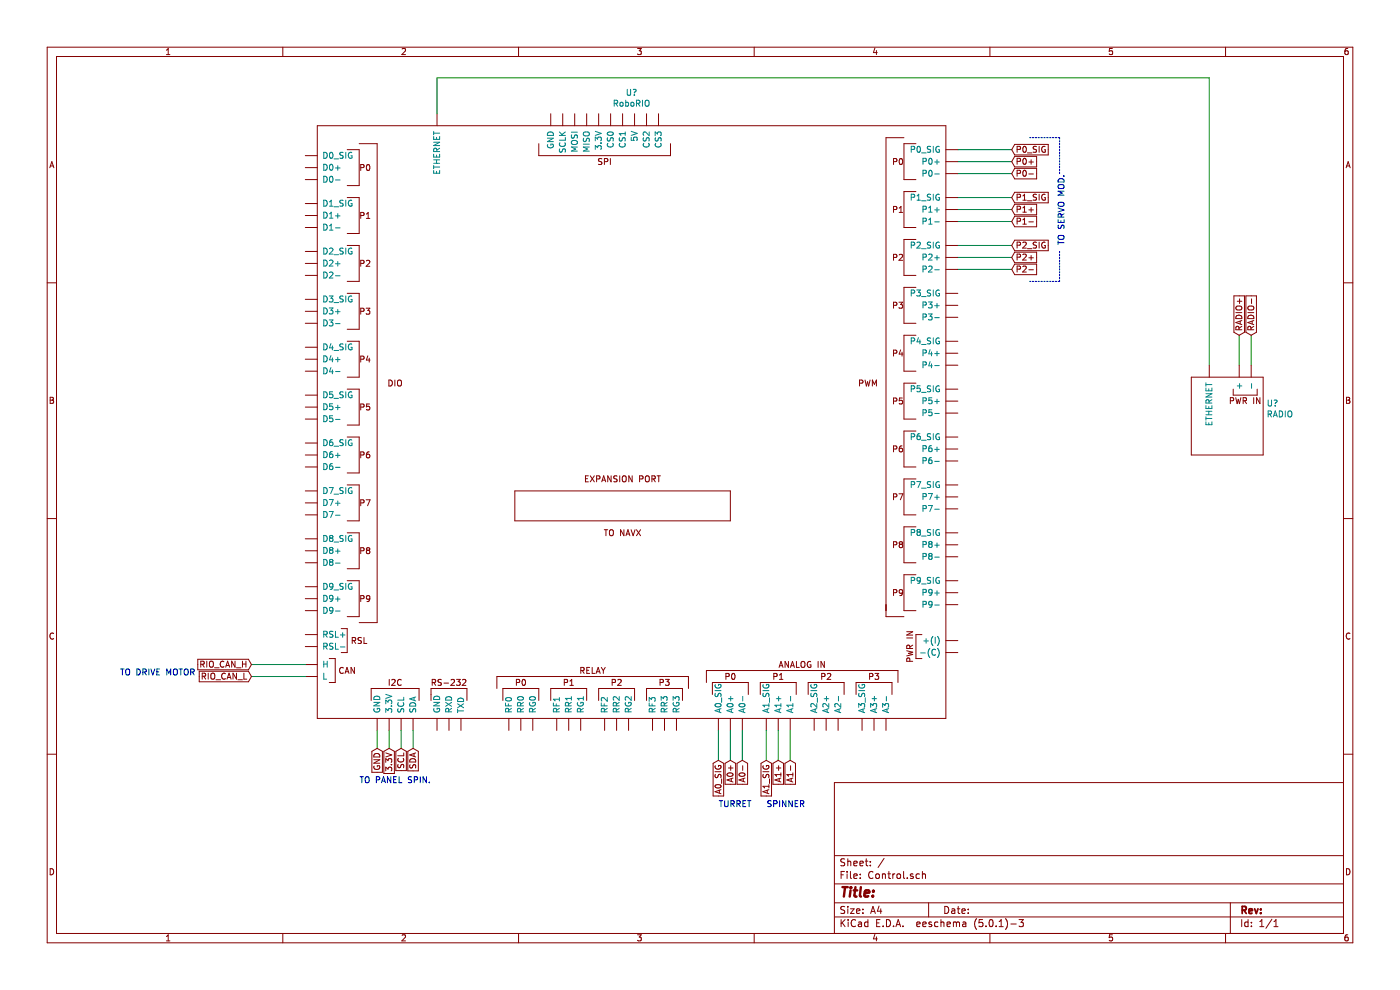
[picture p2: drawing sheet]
EESchema Schematic File Version 4
LIBS:Control-cache
EELAYER 26 0
EELAYER END
$Descr A4 11693 8268
encoding utf-8
Sheet 1 1
Title ""
Date ""
Rev ""
Comp ""
Comment1 ""
Comment2 ""
Comment3 ""
Comment4 ""
$EndDescr
$Comp
L Robot_Parts:RoboRIO U?
U 1 1
P 5200 3350
F 0 "U?" H 5275 5928 50  0000 C CNN
F 1 "RoboRIO" H 5275 5837 50  0000 C CNN
F 2 "" H 5200 4500 50  0001 C CNN
F 3 "" H 5200 4500 50  0001 C CNN
	1    5200 3350
	1    0    0    -1  
$EndComp
Wire Wire Line
	6000 6100 6000 6350
Wire Wire Line
	6100 6100 6100 6350
Wire Wire Line
	6200 6100 6200 6350
Wire Wire Line
	8000 1250 8450 1250
Wire Wire Line
	8000 1350 8450 1350
Wire Wire Line
	8000 1450 8450 1450
Text GLabel 8450 1250 2    50   Input ~ 0
P0_SIG
Text GLabel 8450 1350 2    50   Input ~ 0
P0+
Text GLabel 8450 1450 2    50   Input ~ 0
P0-
Text Notes 8900 2050 1    50   ~ 0
TO SERVO MOD.\n
Wire Wire Line
	3150 6100 3150 6250
Wire Wire Line
	3250 6100 3250 6250
Wire Wire Line
	3350 6100 3350 6250
Wire Wire Line
	3450 6100 3450 6250
Text GLabel 3150 6250 3    50   Input ~ 0
GND
Text GLabel 3250 6250 3    50   Input ~ 0
3.3V
Text GLabel 3350 6250 3    50   Input ~ 0
SCL
Text GLabel 3450 6250 3    50   Input ~ 0
SDA
Text Notes 3000 6550 0    50   ~ 0
TO PANEL SPIN.\n
Text GLabel 6100 6350 3    50   Input ~ 0
A0+
Text GLabel 6200 6350 3    50   Input ~ 0
A0-
Text GLabel 6000 6350 3    50   Input ~ 0
A0_SIG
Wire Wire Line
	6400 6100 6400 6350
Wire Wire Line
	6500 6100 6500 6350
Wire Wire Line
	6600 6100 6600 6350
Text GLabel 6500 6350 3    50   Input ~ 0
A1+
Text GLabel 6600 6350 3    50   Input ~ 0
A1-
Text GLabel 6400 6350 3    50   Input ~ 0
A1_SIG
Text Notes 6400 6750 0    50   ~ 0
SPINNER\n
Text Notes 6000 6750 0    50   ~ 0
TURRET
$Comp
L Robot_Parts:RADIO U?
U 1 1
P 10250 3450
F 0 "U?" V 10328 3122 50  0000 R CNN
F 1 "RADIO" V 10237 3122 50  0000 R CNN
F 2 "" H 10250 3850 50  0001 C CNN
F 3 "" H 10250 3850 50  0001 C CNN
	1    10250 3450
	0    -1   -1   0   
$EndComp
Wire Wire Line
	10100 3050 10100 650 
Wire Wire Line
	10100 650  3650 650 
Wire Wire Line
	3650 650  3650 950 
Wire Wire Line
	10350 3050 10350 2800
Wire Wire Line
	10450 3050 10450 2800
Text GLabel 10350 2800 1    50   Input ~ 0
RADIO+
Text GLabel 10450 2800 1    50   Input ~ 0
RADIO-
Wire Wire Line
	2100 5550 2550 5550
Wire Wire Line
	2550 5650 2100 5650
Text GLabel 2100 5550 0    50   Input ~ 0
RIO_CAN_H
Text GLabel 2100 5650 0    50   Input ~ 0
RIO_CAN_L
Text Notes 1000 5650 0    50   ~ 0
TO DRIVE MOTOR\n
Wire Wire Line
	8000 1650 8450 1650
Wire Wire Line
	8000 1750 8450 1750
Wire Wire Line
	8000 1850 8450 1850
Wire Wire Line
	8000 2050 8450 2050
Wire Wire Line
	8000 2150 8450 2150
Wire Wire Line
	8000 2250 8450 2250
Text GLabel 8450 1750 2    50   Input ~ 0
P1+
Text GLabel 8450 1850 2    50   Input ~ 0
P1-
Text GLabel 8450 1650 2    50   Input ~ 0
P1_SIG
Text GLabel 8450 2150 2    50   Input ~ 0
P2+
Text GLabel 8450 2250 2    50   Input ~ 0
P2-
Text GLabel 8450 2050 2    50   Input ~ 0
P2_SIG
Wire Notes Line
	8850 2100 8850 2350
Wire Notes Line
	8850 2350 8600 2350
Wire Notes Line
	8850 1150 8600 1150
Wire Notes Line
	8850 1150 8850 1450
$EndSCHEMATC
